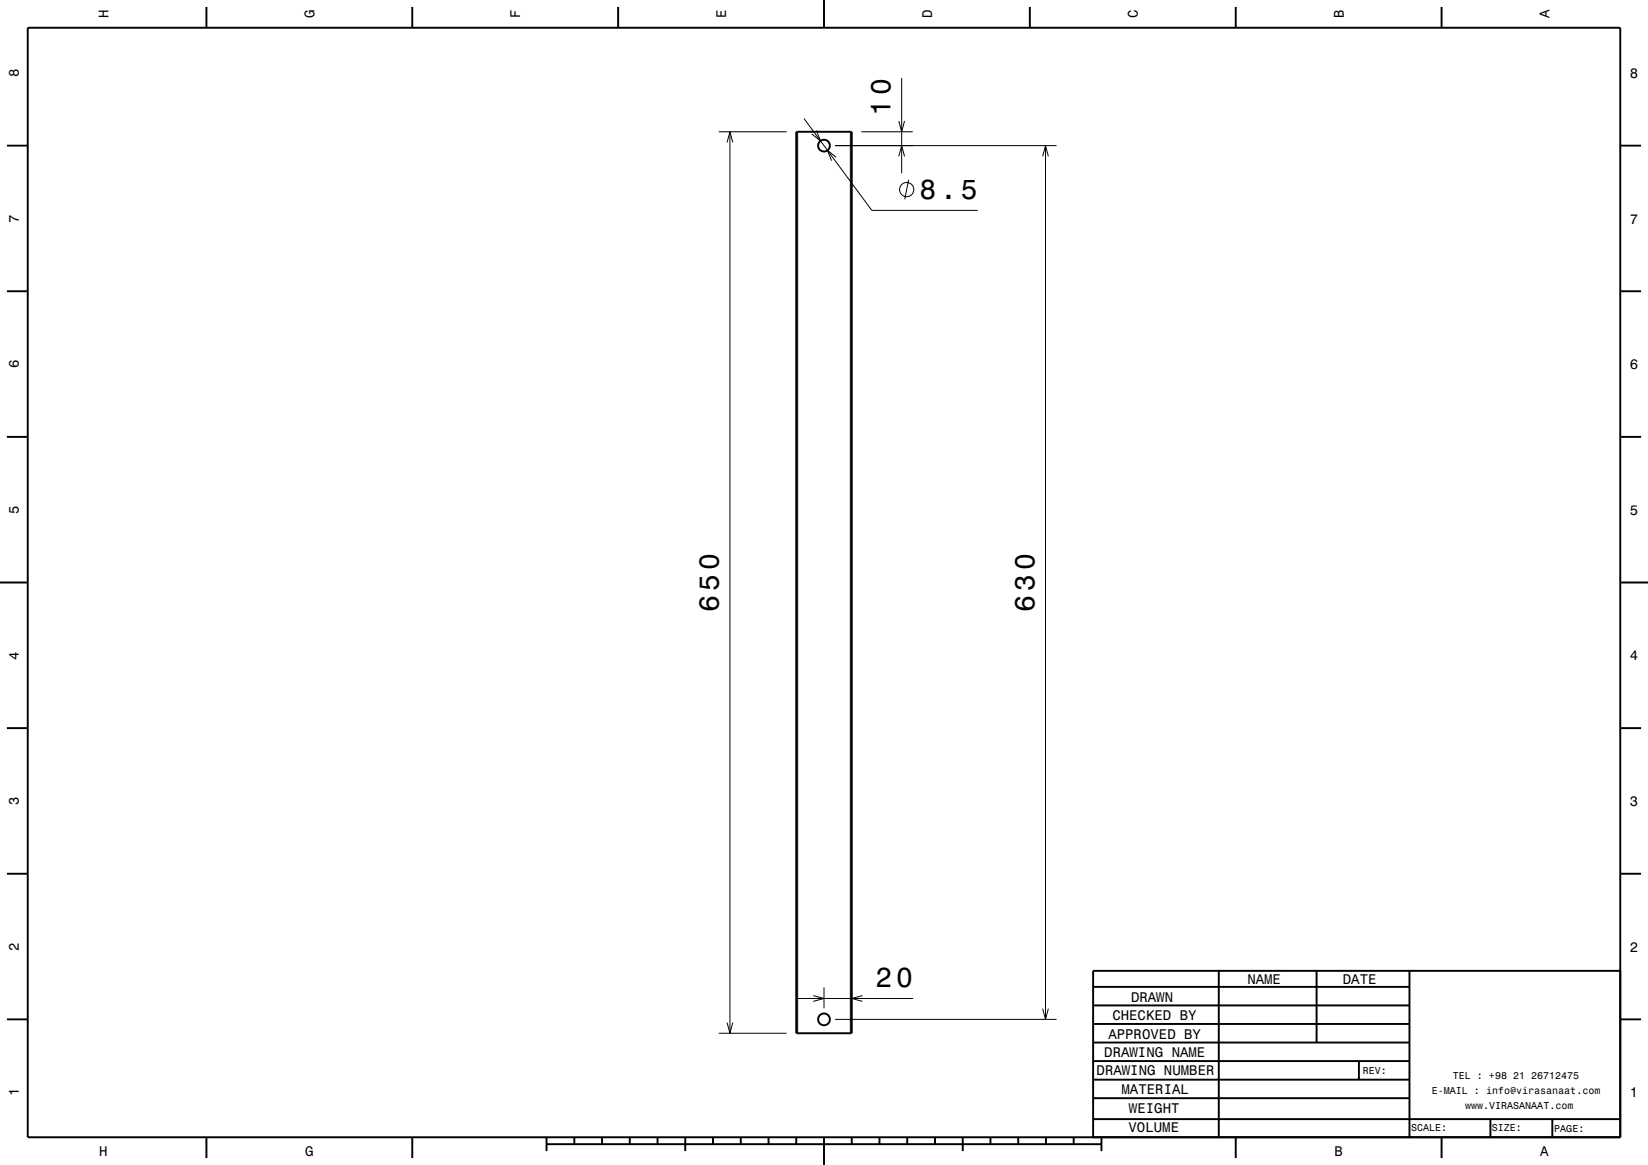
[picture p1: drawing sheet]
<svg xmlns="http://www.w3.org/2000/svg" width="297mm" height="210mm" viewBox="0 0 297 210" stroke-linecap="round" stroke-linejoin="round" font-family="sans-serif">
<g fill="none" stroke="#000" stroke-width=".18">
<path d="M162.5 14.1v17.2M129.5 23.8h12.2M131 25.7l.5-1.9 .6 1.9M131.5 23.8v162.5M143.7 23.8v162.5M144.9 21.4l12.2 16.5h19.1M147.1 23.5l.8 1.9-1.6-1.2M150.5 26.3h39.9M150.7 28.4l-1.6-1.3 .8 1.9M153.3 23.8v162.5M155.3 23.8h9.2M162 28.2l.5-1.9 .5 1.9"/>
<path d="M162 21.8l.5 2 .5-2M163.7 32.4l-.6 3.5M187.9 28.2l.5-1.9 .5 1.9M188.4 26.3v157.5M143.5 180h21.1M146.6 179.5l1.9 .5-1.9 .5M148.5 178v3.8M155.4 179.5l-1.9 .5 1.9 .5M129.5 186.3h12.2M131 184.3l.5 2 .6-2M150.5 183.8h39.9M187.9 181.8l.5 2 .5-2"/>
<circle cx="163.4" cy="34.2" r="1.28"/>
</g>
<g fill="none" stroke="#000" stroke-width=".35">
<path d="M5 5h287v200h-287zM37.2 1.3v3.7M74.3 1.3v3.7M111.4 1.3v3.7M148.5 0v5M185.6 1.3v3.7M222.7 1.3v3.7M259.8 1.3v3.7M1.2 26.3h3.8M143.5 23.8h10v162.5h-10zM292 26.3h3.8M1.2 52.5h3.8"/>
<path d="M292 52.5h3.8M1.2 78.8h3.8M292 78.8h3.8M0 105h5M292 105h5M1.2 131.3h3.8M292 131.3h3.8M1.2 157.5h3.8M292 157.5h3.8M197 177.9h57M219.6 174.9v30M237.3 175v12.9"/>
<path d="M254 175v30M292 175h-95v30M1.2 183.8h3.8M197 181.2h57M197 184.6h57M197 187.9h57M197 191.3h57M197 194.6h57M197 198h57M244.9 191.3v3.3M292 183.8h3.8M37.2 205v3.8"/>
<path d="M74.3 205v3.8M98.5 206.3h100M98.5 205v2.5M103.5 205v1.3M108.5 205v1.3M113.5 205v1.3M118.5 205v1.3M123.5 205v2.5M128.5 205v1.3M133.5 205v1.3M138.5 205v1.3M143.5 205v1.3"/>
<path d="M148.5 205v5M153.5 205v1.3M158.5 205v1.3M163.5 205v1.3M168.5 205v1.3M173.5 205v2.5M178.5 205v1.3M183.5 205v1.3M188.5 205v1.3M193.5 205v1.3M197 201.7h95M198.5 205v2.5"/>
<path d="M222.7 205v3.8M259.8 205v3.8M268.6 201.7v3.3M279.8 201.8v3.2"/>
<circle cx="148.5" cy="26.3" r="1.06"/>
<circle cx="148.5" cy="183.8" r="1.06"/>
</g>
<g font-size="5">
<text x="160.5" y="20.8" transform="rotate(-90 160.5 20.8)">10</text>
<text x="165.7" y="35.9">8.5</text>
<text x="129.5" y="110.3" transform="rotate(-90 129.5 110.3)">650</text>
<text x="186.4" y="110.3" transform="rotate(-90 186.4 110.3)">630</text>
<text x="157.8" y="178">20</text>
</g>
<g font-size="2.5">
<text x="19.6" y="3.3" transform="rotate(-90 19.6 3.3)">H</text>
<text x="56.7" y="3.3" transform="rotate(-90 56.7 3.3)">G</text>
<text x="93.8" y="3.3" transform="rotate(-90 93.8 3.3)">F</text>
<text x="130.9" y="3.3" transform="rotate(-90 130.9 3.3)">E</text>
<text x="168" y="3.3" transform="rotate(-90 168 3.3)">D</text>
<text x="205.1" y="3.3" transform="rotate(-90 205.1 3.3)">C</text>
<text x="242.2" y="3.3" transform="rotate(-90 242.2 3.3)">B</text>
<text x="279.3" y="3.3" transform="rotate(-90 279.3 3.3)">A</text>
<text x="3.4" y="13.9" transform="rotate(-90 3.4 13.9)">8</text>
<text x="293.7" y="14">8</text>
<text x="3.4" y="40.1" transform="rotate(-90 3.4 40.1)">7</text>
<text x="293.7" y="40.3">7</text>
<text x="3.4" y="66.4" transform="rotate(-90 3.4 66.4)">6</text>
<text x="293.7" y="66.5">6</text>
<text x="3.4" y="92.6" transform="rotate(-90 3.4 92.6)">5</text>
<text x="293.7" y="92.8">5</text>
<text x="3.4" y="118.9" transform="rotate(-90 3.4 118.9)">4</text>
<text x="293.7" y="119">4</text>
<text x="3.4" y="145.1" transform="rotate(-90 3.4 145.1)">3</text>
<text x="293.7" y="145.3">3</text>
<text x="3.4" y="171.4" transform="rotate(-90 3.4 171.4)">2</text>
<text x="293.7" y="171.5">2</text>
<text x="224.8" y="177.3">NAME</text>
<text x="242" y="177.3">DATE</text>
<text x="200.5" y="183.9">CHECKED BY</text>
<text x="203.8" y="180.5">DRAWN</text>
<text x="199" y="190.6">DRAWING NAME</text>
<text x="199.7" y="187.2">APPROVED BY</text>
<text x="3.4" y="197.6" transform="rotate(-90 3.4 197.6)">1</text>
<text x="197.6" y="193.8">DRAWING NUMBER</text>
<text x="202.1" y="197.2">MATERIAL</text>
<text x="293.7" y="197.8">1</text>
<text x="203.5" y="200.6">WEIGHT</text>
<text x="17.9" y="208.4">H</text>
<text x="55" y="208.4">G</text>
<text x="203.4" y="204.1">VOLUME</text>
<text x="240.5" y="208.4">B</text>
<text x="277.6" y="208.4">A</text>
</g>
<g font-size="1.8">
<text x="245.6" y="193.6">REV:</text>
<text x="258" y="197.2">E-MAIL : info@virasanaat.com</text>
<text x="261.8" y="194.6">TEL : +98 21 26712475</text>
<text x="254.3" y="203.9">SCALE:</text>
<text x="264" y="199.9">www.VIRASANAAT.com</text>
<text x="268.8" y="203.9">SIZE:</text>
<text x="280.1" y="204">PAGE:</text>
</g>
</svg>
